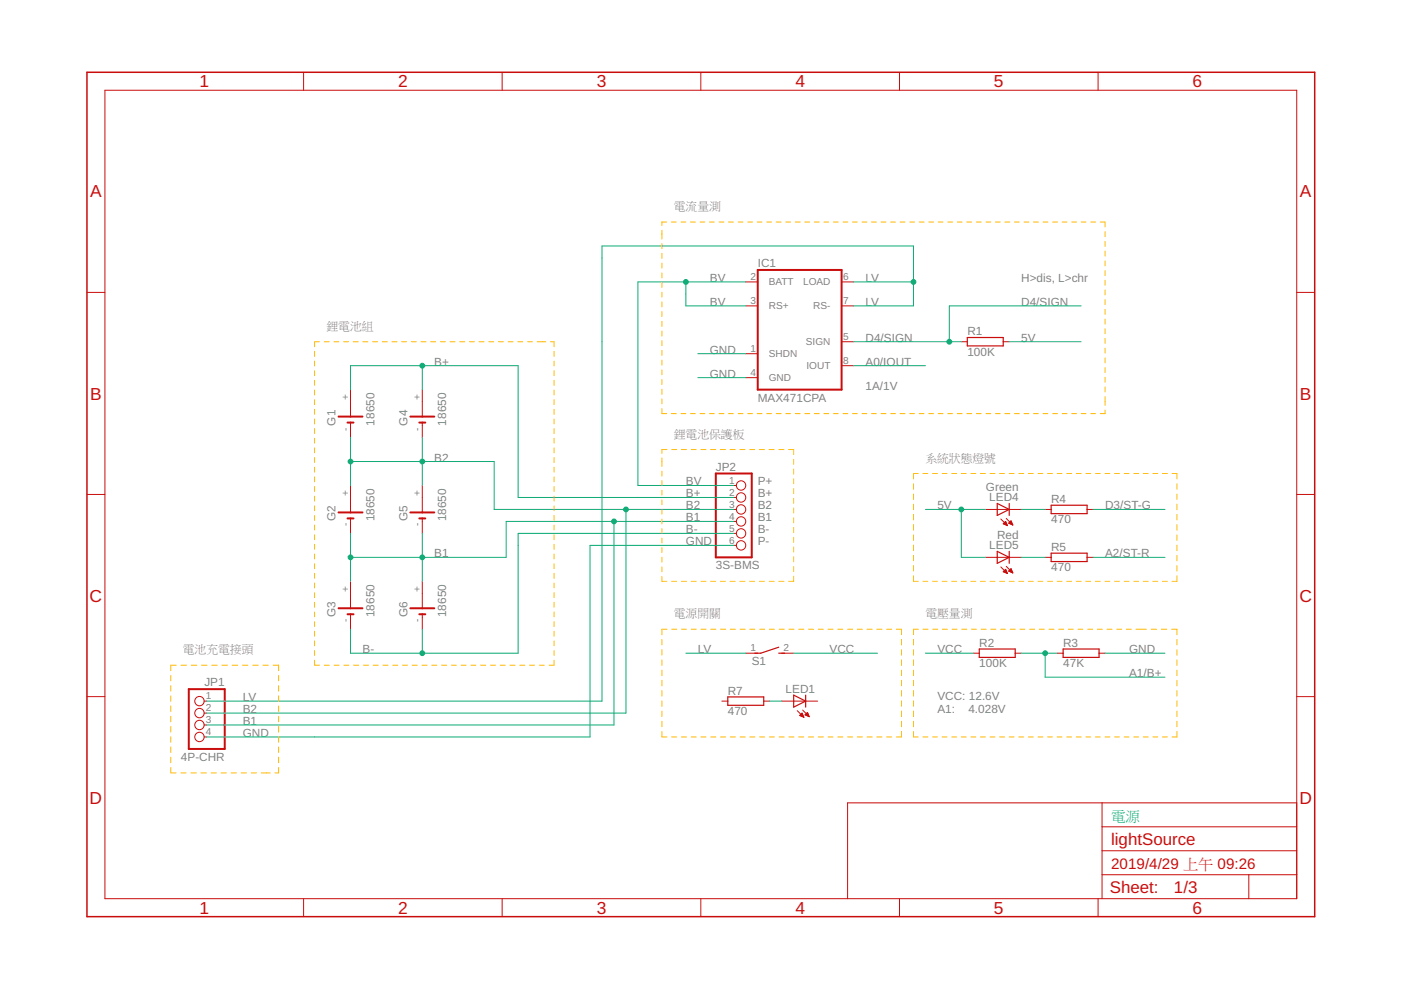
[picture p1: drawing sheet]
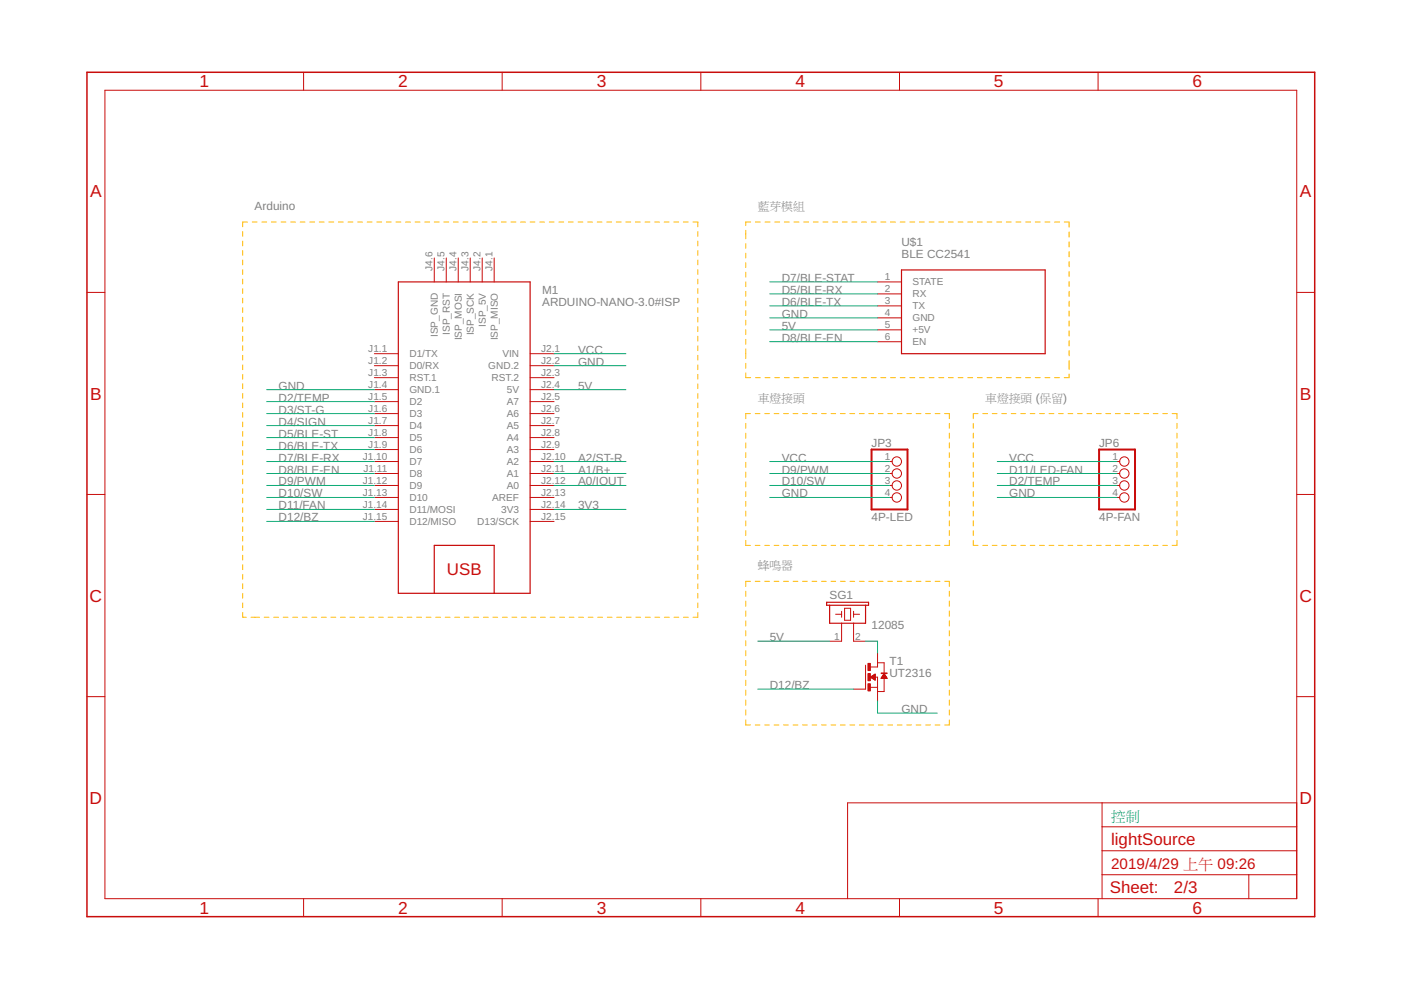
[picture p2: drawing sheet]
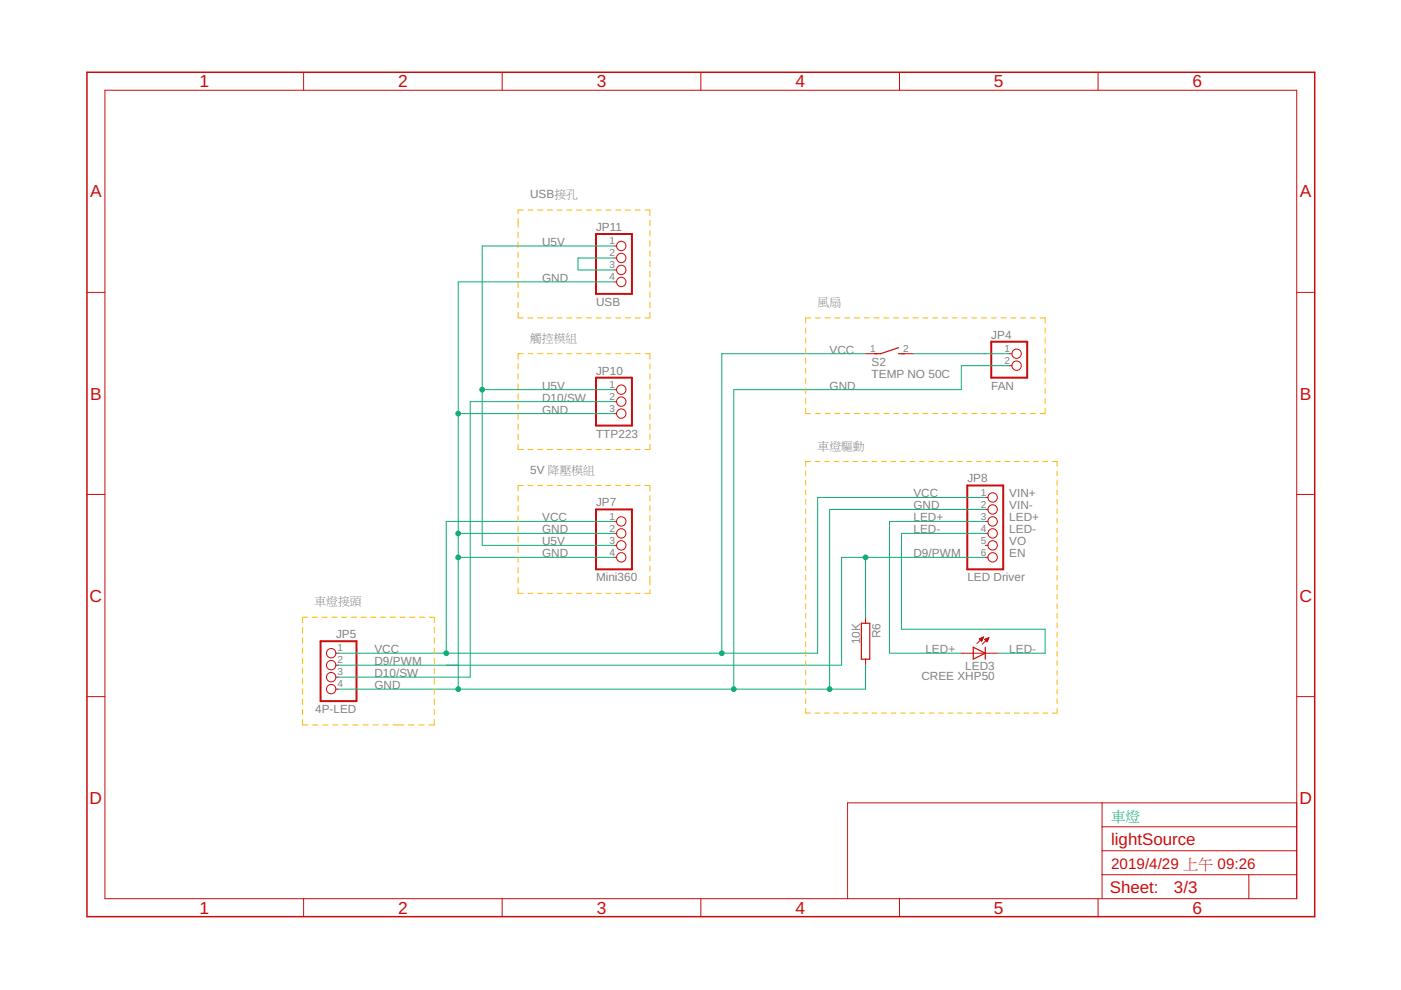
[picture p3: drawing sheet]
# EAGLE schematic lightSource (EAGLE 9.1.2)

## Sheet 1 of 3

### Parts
G1  18650  CRAA  [CRAA]
G2  18650  CRAA  [CRAA]
G3  18650  CRAA  [CRAA]
G4  18650  CRAA  [CRAA]
G5  18650  CRAA  [CRAA]
G6  18650  CRAA  [CRAA]
IC1  MAX471CPA  [DIL08]
JP1  4P-CHR  PINHD-1X4  [1X04]
JP2  3S-BMS  PINHD-1X6  [1X06]
LED1  LED5MM  [LED5MM]
LED4  Green  LED5MM  [LED5MM]
LED5  Red  LED5MM  [LED5MM]
R1  100K  RRS1/4  [RS1/4]
R2  100K  RRS1/4  [RS1/4]
R3  47K  RRS1/4  [RS1/4]
R4  470  RRS1/4  [RS1/4]
R5  470  RRS1/4  [RS1/4]
R7  470  RRS1/4  [RS1/4]
S1  DS01E  [DS-01]

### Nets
5V: LED4.A LED5.A R1.2 ; also sheet 2
A0/IOUT: IC1.8(IOUT) ; also sheet 2
A1/B+: R2.2 R3.1 ; also sheet 2
A2/ST-R: R5.2 ; also sheet 2
B1: G2.- G3.+ G5.- G6.+ JP1.3 JP2.4
B2: G1.- G2.+ G4.- G5.+ JP1.2 JP2.3
B+: G1.+ G4.+ JP2.2
B-: G3.- G6.- JP2.5
BV: IC1.2(BATT) IC1.3(RS+) JP2.1
D3/ST-G: R4.2 ; also sheet 2
D4/SIGN: IC1.5(SIGN) R1.1 ; also sheet 2
GND: IC1.1(SHDN) IC1.4(GND) JP1.4 JP2.6 R3.2 ; also sheet 2,3
LV: IC1.6(LOAD) IC1.7(RS-) JP1.1 S1.1
N$1: LED1.A R7.2
N$5: LED4.K(C) R4.1
N$6: LED5.K(C) R5.1
VCC: R2.1 S1.2 ; also sheet 2,3
Unconnected: G1.+@1(+) G2.+@1(+) G3.+@1(+) G4.+@1(+) G5.+@1(+) G6.+@1(+) LED1.K(C) R7.1

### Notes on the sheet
- 電流量測
- H>dis, L>chr
- 鋰電池組
- 1A/1V
- 鋰電池保護板
- 系統狀態燈號
- P+
- B+
- B2
- B1
- B-
- P-
- 電源開關 | 電壓量測
- 電池充電接頭
- VCC: 12.6V
  A1:    4.028V
- 電源

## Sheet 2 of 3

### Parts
JP3  4P-LED  PINHD-1X4  [1X04]
JP6  4P-FAN  PINHD-1X4  [1X04]
M1  ARDUINO-NANO-3.0#ISP  [ARDUINO-NANO-3.0#ISP]
SG1  12085  B/C11S  [B/C11S]
T1  UT2316  NMOSSOT23  [SOT-23]
U$1  BLE CC2541  WIRELESS-BLUETOOTH-HC-05  [WIRELESS-BLUETOOTH-HC-05]

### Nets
3V3: M1.J2.14(3V3)
5V: M1.J2.4(5V) SG1.1 U$1.5(+5V) ; also sheet 1
A0/IOUT: M1.J2.12(A0) ; also sheet 1
A1/B+: M1.J2.11(A1) ; also sheet 1
A2/ST-R: M1.J2.10(A2) ; also sheet 1
D2/TEMP: JP6.3 M1.J1.5(D2)
D3/ST-G: M1.J1.6(D3) ; also sheet 1
D4/SIGN: M1.J1.7(D4) ; also sheet 1
D5/BLE-RX: U$1.2(RX)
D5/BLE-ST: M1.J1.8(D5)
D6/BLE-TX: M1.J1.9(D6) U$1.3(TX)
D7/BLE-RX: M1.J1.10(D7)
D7/BLE-STAT: U$1.1(STATE)
D8/BLE-EN: M1.J1.11(D8) U$1.6(EN)
D9/PWM: JP3.2 M1.J1.12(D9) ; also sheet 3
D10/SW: JP3.3 M1.J1.13(D10) ; also sheet 3
D11/FAN: M1.J1.14(D11/MOSI)
D11/LED-FAN: JP6.2
D12/BZ: M1.J1.15(D12/MISO) T1.3(G)
GND: JP3.4 JP6.4 M1.J1.4(GND.1) M1.J2.2(GND.2) T1.2(S) U$1.4(GND) ; also sheet 1,3
N$4: SG1.2 T1.1(D)
VCC: JP3.1 JP6.1 M1.J2.1(VIN) ; also sheet 1,3
Unconnected: M1.J1.1(D1/TX) M1.J1.2(D0/RX) M1.J1.3(RST.1) M1.J2.3(RST.2) M1.J2.5(A7) M1.J2.6(A6) M1.J2.7(A5) M1.J2.8(A4) M1.J2.9(A3) M1.J2.13(AREF) M1.J2.15(D13/SCK) M1.J4.1(ISP_MISO) M1.J4.2(ISP_5V) M1.J4.3(ISP_SCK) M1.J4.4(ISP_MOSI) M1.J4.5(ISP_RST) M1.J4.6(ISP_GND)

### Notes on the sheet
- Arduino | 藍芽模組
- 車燈接頭 | 車燈接頭 (保留)
- 蜂鳴器
- 控制

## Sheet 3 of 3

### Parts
JP4  FAN  PINHD-1X2  [1X02]
JP5  4P-LED  PINHD-1X4  [1X04]
JP7  Mini360  PINHD-1X4  [1X04]
JP8  LED Driver  PINHD-1X6  [1X06]
JP10  TTP223  PINHD-1X3  [1X03]
JP11  USB  PINHD-1X4  [1X04]
LED3  CREE XHP50  LED5MM  [LED5MM]
R6  10K  RRS1/4  [RS1/4]
S2  TEMP NO 50C  DS01E  [DS-01]

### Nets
D9/PWM: JP5.2 JP8.6 R6.1 ; also sheet 2
D10/SW: JP5.3 JP10.2 ; also sheet 2
GND: JP4.2 JP5.4 JP7.2 JP7.4 JP8.2 JP10.3 JP11.4 R6.2 ; also sheet 1,2
LED+: JP8.3 LED3.A
LED-: JP8.4 LED3.K(C)
N$2: JP11.2 JP11.3
N$3: JP4.1 S2.2
U5V: JP7.3 JP10.1 JP11.1
VCC: JP5.1 JP7.1 JP8.1 S2.1 ; also sheet 1,2
Unconnected: JP8.5

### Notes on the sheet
- USB接孔
- 風扇
- 觸控模組
- 車燈驅動
- 5V 降壓模組
- VIN+
- VIN-
- LED+
- LED-
- VO
- EN
- 車燈接頭
- 車燈

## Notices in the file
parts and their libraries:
diy-modules: Released under the Creative Commons Attribution 4.0 International License: http://creativecommons.org/licenses/by/4.0
